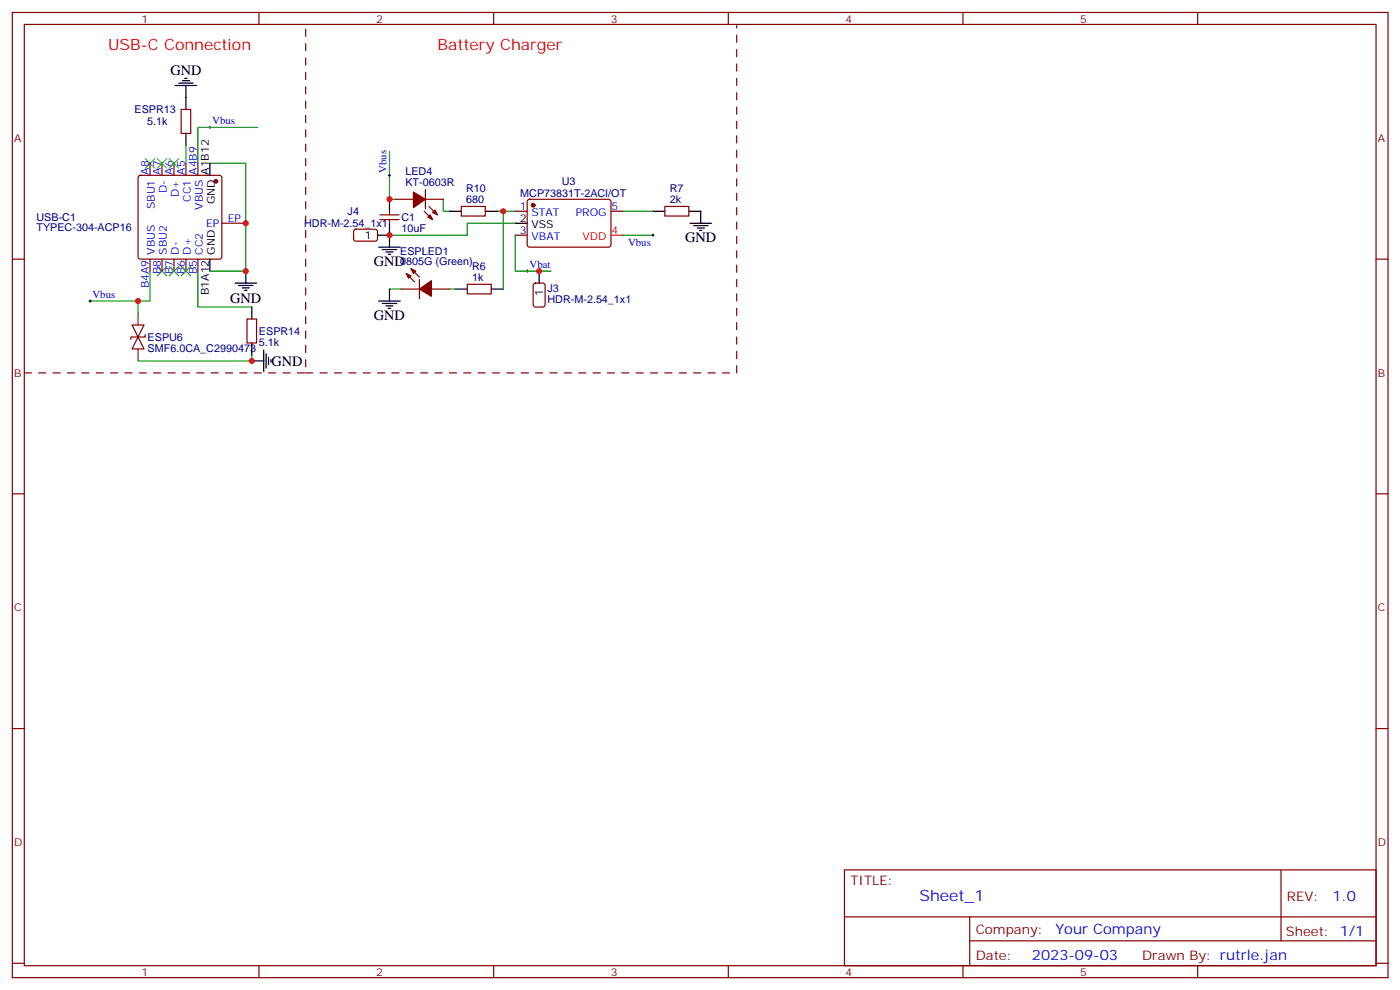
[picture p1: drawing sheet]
<svg xmlns="http://www.w3.org/2000/svg" width="413mm" height="292mm" viewBox="0 0 413 292" stroke-linecap="round" stroke-linejoin="round" font-family="sans-serif">
<g fill="none" stroke="#870000" stroke-width=".35">
<path d="M3.6 3.7h405.4v284.3h-405.4zM7.2 7.2h398.2v277.3h-398.2zM76.3 3.7v3.5M145.5 3.7v3.5M214.6 3.7v3.5M283.7 3.7v3.5M352.9 3.7v3.5M53.4 32.2h2.8v7.1h-2.8zM40.9 51.9l.5-.3h23.3l.5 .3 .2 .5v23.2l-.3 .5-.4 .2h-23.3l-.5-.2-.2-.5v-23.2zM44.2 48.1v3.5M47.7 48.1v3.5M51.3 48.1v3.5"/>
<path d="M54.8 48.1v3.5M58.3 48.1v3.5M116.5 58.7h5.3M125.3 58.7h5.3M125.3 55.9v5.6M155.6 58.9l.4-.2 23.6 .1 .4 .6v13l-.7 .4-23.5-.1-.5-.6v-12.7zM3.6 76.3h3.6M44.2 76.3v3.6M47.7 76.3v3.6M51.3 76.3v3.6M54.8 76.3v3.6M58.3 76.3v3.6"/>
<path d="M65.4 65.8h7M104.4 67.7l.5-.2 5.9 .1 .4 .6v2.4l-.7 .4h-5.9l-.4-.7v-2.1zM111.9 64.7h5.7M111.9 63.3h5.7M114.8 62.2v1.1M114.8 64.7v1.1M121.1 79.2l2.5 2.4M125 62.2l2.5 2.5M126.4 60.8l2.5 2.5M135.9 60.8h7.1v2.8h-7.1zM151.8 62.2h3.5M151.8 69.3h3.5"/>
<path d="M180 62.2h3.6M195.9 60.8h7.1v2.8h-7.1zM405.4 76.3h3.6M38.9 95.7h3.5l-1.7 3.6zM40.7 99.3l1.7 3.5h-3.5zM42.8 98.6v.7h-4.2v.7M72.8 94h2.8v7h-2.8zM118.3 85.2h5.3M119.7 80.6l2.5 2.4M123.6 82.3v5.7M127.1 85.2h5.3M137.7 83.7h7v2.9h-7z"/>
<path d="M157.3 83.6l.5-.2h2.1l.7 .4v5.9l-.4 .7-2.4 .1-.7-.5v-5.9zM3.6 145.5h3.6M405.4 145.5h3.6M3.6 214.6h3.6M405.4 214.6h3.6M248.8 256.3h156.6v28.2h-156.6zM377.4 256.3v20.9M248.8 270.1h156.5M285.7 277.2h119.6M285.7 270.1v14.1M3.6 283.8h3.6M76.3 284.5v3.5"/>
<path d="M145.5 284.5v3.5M214.6 284.5v3.5M283.7 284.5v3.5M352.9 284.5v3.5M405.4 283.8h3.6"/>
</g>
<path d="M42.8 46.7l2.8 2.8M45.6 46.7l-2.8 2.8M46.3 46.7l2.8 2.8M49.1 46.7l-2.8 2.8M49.8 46.7l2.9 2.8M52.7 46.7l-2.9 2.8M46.3 78.5l2.8 2.8M49.1 78.5l-2.8 2.8M49.8 78.5l2.9 2.8M52.7 78.5l-2.9 2.8M53.4 78.5l2.8 2.8M56.2 78.5l-2.8 2.8" fill="none" stroke="#3c3" stroke-width=".35"/>
<path d="M40.7 92.2v3.5M40.7 102.8v3.5" fill="none" stroke="#8c2424" stroke-width=".35"/>
<g fill="none" stroke="#008700" stroke-width=".35">
<path d="M76 37.5h-17.7v10.6M54.8 42.8v5.3M61.8 48.1h10.6v31.8h-10.6M114.8 44.6v14.1h1.7M130.6 58.7v3.5h1.8M44.2 79.9v8.8h-17.6M58.3 79.9v10.6h15.9M146.5 62.2h1.8M151.8 65.8h-14.1v3.5h-22.9M151.8 69.3v10.6h10.6M151.8 62.2h-3.5v23M183.6 62.2h8.8"/>
<path d="M183.6 69.3h8.8M40.7 88.7v3.5M114.8 85.2h3.5M132.4 85.2h1.8M74.2 104.6v1.7h-33.5"/>
</g>
<path d="M61.5 37.5h.7M61.8 37.2v.7M114.4 51.6h.7M114.8 51.3v.7M155 79.9h.7M155.3 79.5v.7M192 69.3h.7M192.4 68.9v.7M26.2 88.7h.7M26.6 88.3v.7" fill="none" stroke="#000" stroke-width=".29"/>
<g fill="none" stroke="#000" stroke-width=".35">
<path d="M51.6 25.2h6.4M52.7 24.5h4.2M53.7 23.8h2.1M54.4 23.1h.7M54.8 25.2v7M54.8 39.3v3.5M61.8 48.1v3.5M114.8 58.7v3.5M61.8 76.3v3.6M72.4 79.9v3.5M111.2 69.3h3.6M111.6 72.8h6.3"/>
<path d="M112.6 73.5h4.3M113.7 74.2h2.1M114.4 74.9h.7M114.8 65.8v7M132.4 62.2h3.5M143 62.2h3.5M151.8 65.8h3.5M158.9 79.9v3.5M192.4 62.2h3.5M203 62.2h3.5v3.6M203.3 65.8h6.4M204.4 66.5h4.2"/>
<path d="M205.4 67.2h2.1M206.1 67.9h.7M69.3 83.4h6.3M70.3 84.1h4.2M71.4 84.8h2.1M72.1 85.5h.7M74.2 90.5v3.5M111.6 88.7h6.3M112.6 89.4h4.3M113.7 90.1h2.1M114.4 90.8h.7M114.8 85.2v3.5"/>
<path d="M134.2 85.2h3.5M144.7 85.2h3.6M74.2 101v3.6M74.2 106.3h3.5M77.7 103.2v6.3M78.4 104.2v4.2M79.1 105.3v2.1M79.8 106v.7"/>
</g>
<g fill="#870000" stroke="#870000" stroke-width=".35">
<path d="M127.5 62.6l.7-.7 .7 1.4z"/>
<path d="M126 64l.8-.7 .7 1.4z"/>
<path d="M121.8 56.6l3.5 2.1-3.5 2.5z"/>
<path d="M119.7 80.6l1.4 .7-.7 .7z"/>
<path d="M121.1 79.2l1.4 .7-.7 .7z"/>
<path d="M123.6 85.2l3.5-2.5v4.6z"/>
<circle cx="63.6" cy="53.4" r=".53"/>
<circle cx="157.1" cy="60.5" r=".53"/>
</g>
<path d="M7.2 109.9h82.9v-102.4M90.1 109.9h127v-102.4" fill="none" stroke="#870000" stroke-width=".35" stroke-dasharray="2.1 2.1"/>
<path d="M180 69.3h3.6" fill="none" stroke="#f00" stroke-width=".35"/>
<g fill="#c00">
<circle cx="72.4" cy="65.8" r=".88"/>
<circle cx="40.7" cy="88.7" r=".88"/>
<circle cx="72.4" cy="79.9" r=".88"/>
<circle cx="148.3" cy="62.2" r=".88"/>
<circle cx="114.8" cy="69.3" r=".88"/>
<circle cx="114.8" cy="58.7" r=".88"/>
<circle cx="158.9" cy="79.9" r=".88"/>
<circle cx="74.2" cy="106.3" r=".88"/>
</g>
<g font-size="4.6" fill="#f00">
<text x="31.9" y="14.6">USB-C Connection</text>
<text x="128.9" y="14.6">Battery Charger</text>
</g>
<text font-size="4.6" fill="#00f" x="270.9" y="265.3">Sheet_1</text>
<g font-size="4.2">
<text x="50.2" y="22">GND</text>
<text x="201.9" y="71.4">GND</text>
<text x="110.2" y="78.5">GND</text>
<text x="67.8" y="89.4">GND</text>
<text x="110.2" y="94.3">GND</text>
<text x="80" y="107.8">GND</text>
</g>
<g font-size="4.2" fill="#00f">
<text x="392.6" y="265.5">1.0</text>
<text x="311" y="275.1">Your Company</text>
<text x="304.1" y="282.9">2023-09-03</text>
</g>
<g font-size="3.9" fill="#800">
<text x="250.6" y="260.8">TITLE:</text>
<text x="379.2" y="265.5">REV:</text>
<text x="287.5" y="275">Company:</text>
<text x="378.9" y="275.7">Sheet: 1/1</text>
<text x="287.5" y="282.7">Date:</text>
<text x="336.5" y="282.8">Drawn By: rutrle.jan</text>
</g>
<g font-size="3.2" fill="#800">
<text x="41.7" y="6.7">1</text>
<text x="110.9" y="6.7">2</text>
<text x="180" y="6.7">3</text>
<text x="249.2" y="6.7">4</text>
<text x="318.3" y="6.7">5</text>
<text x="4.2" y="41.8">A</text>
<text x="406" y="41.8">A</text>
<text x="4.2" y="110.9">B</text>
<text x="406" y="110.9">B</text>
<text x="4.2" y="180.1">C</text>
<text x="406" y="180.1">C</text>
<text x="4.2" y="249.2">D</text>
<text x="406" y="249.2">D</text>
<text x="41.7" y="287.5">1</text>
<text x="110.9" y="287.5">2</text>
<text x="180" y="287.5">3</text>
<text x="249.2" y="287.5">4</text>
<text x="318.3" y="287.5">5</text>
</g>
<g font-size="3.2" fill="#000080">
<text x="39.7" y="33.4">ESPR13</text>
<text x="43.4" y="36.9">5.1k</text>
<text x="119.5" y="51.7">LED4</text>
<text x="119.5" y="54.8">KT-0603R</text>
<text x="137.3" y="59.8">680</text>
<text x="137.3" y="56.5">R10</text>
<text x="153.3" y="58.1">MCP73831T-2ACI/OT</text>
<text x="165.5" y="54.6">U3</text>
<text x="197.3" y="59.8">2k</text>
<text x="197.3" y="56.6">R7</text>
<text x="10.8" y="65">USB-C1</text>
<text x="102.4" y="63.4">J4</text>
<text x="118.3" y="65.1">C1</text>
<text x="10.8" y="68.2">TYPEC-304-ACP16</text>
<text x="89.6" y="66.8">HDR-M-2.54_1x1</text>
<text x="118.3" y="68.3">10uF</text>
<text x="117.9" y="75">ESPLED1</text>
<text x="117.9" y="78.1">0805G (Green)</text>
<text x="139.1" y="82.7">1k</text>
<text x="139.1" y="79.5">R6</text>
<text x="161.3" y="89.1">HDR-M-2.54_1x1</text>
<text x="161.3" y="86">J3</text>
<text x="43.5" y="100.6">ESPU6</text>
<text x="76.3" y="101.9">5.1k</text>
<text x="76.3" y="98.8">ESPR14</text>
<text x="43.5" y="103.7">SMF6.0CA_C2990473</text>
</g>
<g font-size="3.2" fill="#00f">
<text x="62.5" y="36.7">Vbus</text>
<text x="43.9" y="51.5" transform="rotate(-90 43.9 51.5)">A8</text>
<text x="47.4" y="51.5" transform="rotate(-90 47.4 51.5)">A7</text>
<text x="50.9" y="51.5" transform="rotate(-90 50.9 51.5)">A6</text>
<text x="54.4" y="51.5" transform="rotate(-90 54.4 51.5)">A5</text>
<text x="58" y="51.5" transform="rotate(-90 58 51.5)">A4B9</text>
<text x="113.9" y="50.9" transform="rotate(-90 113.9 50.9)">Vbus</text>
<text x="49.1" y="56.8" transform="rotate(-90 49.1 56.8)">D-</text>
<text x="52.7" y="58" transform="rotate(-90 52.7 58)">D+</text>
<text x="56.2" y="59.4" transform="rotate(-90 56.2 59.4)">CC1</text>
<text x="45.6" y="61.6" transform="rotate(-90 45.6 61.6)">SBU1</text>
<text x="59.7" y="61.8" transform="rotate(-90 59.7 61.8)">VBUS</text>
<text x="67.1" y="65.4">EP</text>
<text x="153.1" y="61.9">1</text>
<text x="156.6" y="63.6">STAT</text>
<text x="169.6" y="63.6">PROG</text>
<text x="180.2" y="61.9">5</text>
<text x="60.7" y="66.8">EP</text>
<text x="153.1" y="68.9">3</text>
<text x="156.6" y="70.7">VBAT</text>
<text x="45.6" y="75" transform="rotate(-90 45.6 75)">VBUS</text>
<text x="49.1" y="75" transform="rotate(-90 49.1 75)">SBU2</text>
<text x="52.7" y="75" transform="rotate(-90 52.7 75)">D-</text>
<text x="56.2" y="75" transform="rotate(-90 56.2 75)">D+</text>
<text x="59.7" y="75" transform="rotate(-90 59.7 75)">CC2</text>
<text x="185.1" y="72.4">Vbus</text>
<text x="47.4" y="80.7" transform="rotate(-90 47.4 80.7)">B8</text>
<text x="50.9" y="80.7" transform="rotate(-90 50.9 80.7)">B7</text>
<text x="54.4" y="80.7" transform="rotate(-90 54.4 80.7)">B6</text>
<text x="58" y="80.7" transform="rotate(-90 58 80.7)">B5</text>
<text x="156" y="79">Vbat</text>
<text x="27.3" y="87.8">Vbus</text>
<text x="43.9" y="84.9" transform="rotate(-90 43.9 84.9)">B4A9</text>
</g>
<g font-size="3.2">
<text x="61.5" y="51.5" transform="rotate(-90 61.5 51.5)">A1B12</text>
<text x="63.3" y="60.2" transform="rotate(-90 63.3 60.2)">GND</text>
<text x="153.1" y="65.4">2</text>
<text x="107.5" y="70.3">1</text>
<text x="156.6" y="67.2">VSS</text>
<text x="63.3" y="75" transform="rotate(-90 63.3 75)">GND</text>
<text x="61.5" y="86.9" transform="rotate(-90 61.5 86.9)">B1A12</text>
<text x="159.9" y="87.2" transform="rotate(-90 159.9 87.2)">1</text>
</g>
<g font-size="3.2" fill="#f00">
<text x="171.7" y="70.7">VDD</text>
<text x="180.2" y="68.9">4</text>
</g>
</svg>
